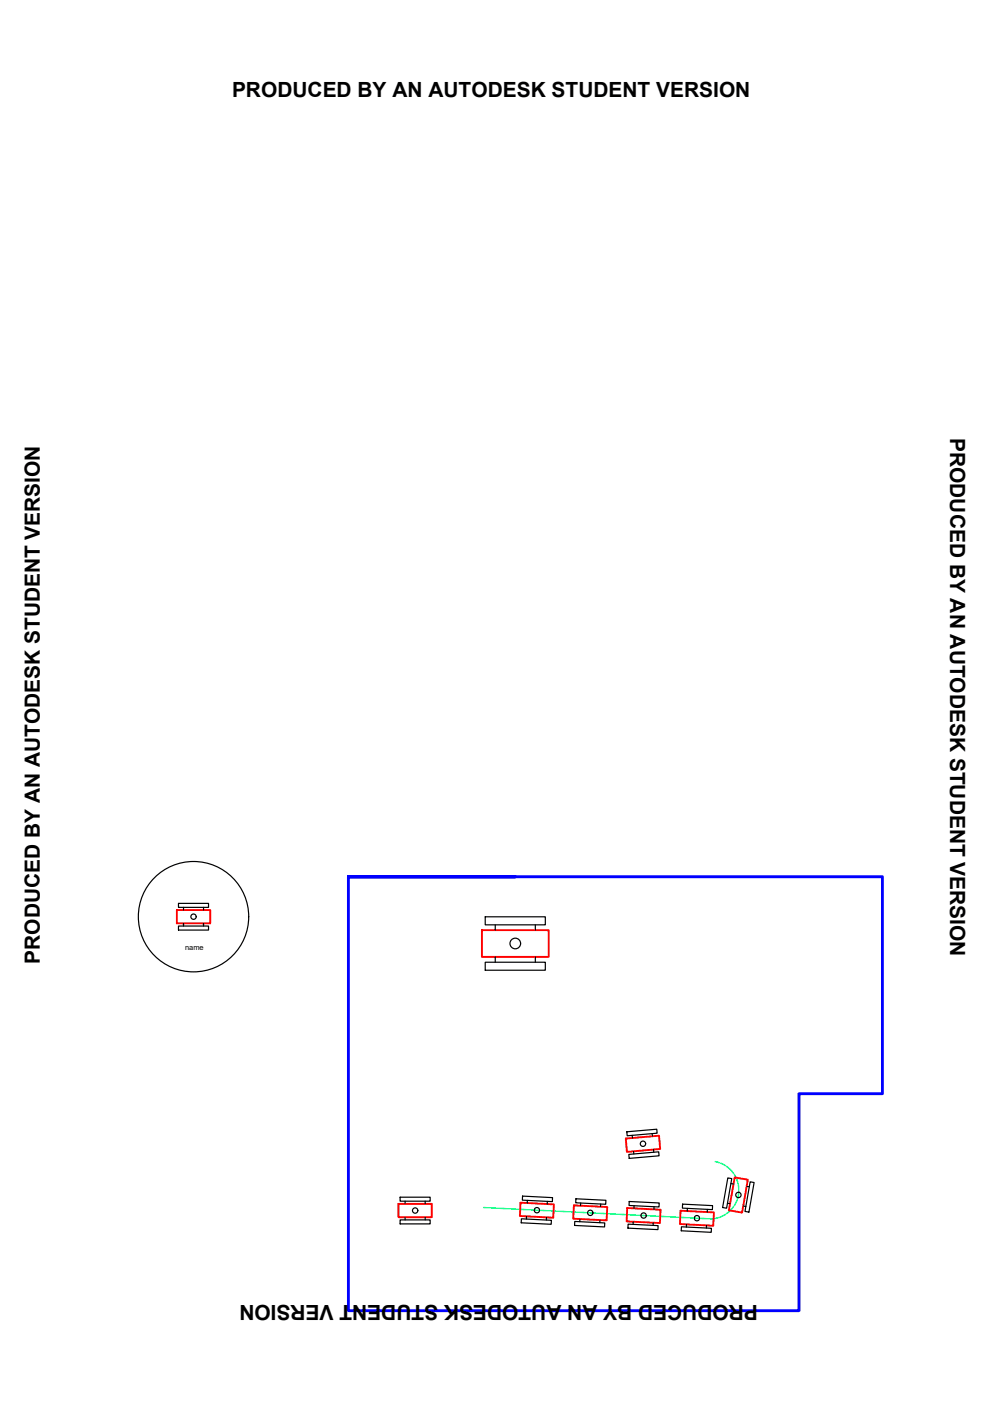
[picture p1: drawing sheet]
<svg xmlns="http://www.w3.org/2000/svg" width="210mm" height="297mm" viewBox="0 0 210 297" stroke-linecap="round" stroke-linejoin="round" font-family="sans-serif">
<!-- layer: 0 -->
<g fill="none" stroke="#000" stroke-width=".25">
<path d="M37.8 191.5h6.4v.9h-6.4zM37.8 196.3h6.4v.9h-6.4zM38.9 192.4v.5M38.9 195.8v.5M43.2 192.4v.5M43.2 195.8v.5M102.9 194.4h12.7v1.7h-12.7zM105 196.1v1.1M113.5 196.1v1.1M102.9 204h12.7v1.7h-12.7zM105 202.9v1.1M113.5 202.9v1.1"/>
<path d="M132.9 240l6.4-.6v.9l-6.3 .5zM84.8 253.8h6.4v.9h-6.4zM84.8 258.6h6.4v.9h-6.4zM85.9 254.7v.5M85.9 258.1v.5M90.1 254.7v.5M90.1 258.1v.5M110.5 258.4l6.4 .3v.9l-6.4-.3zM110.8 253.6l6.4 .3-.1 .9-6.3-.3zM111.6 257.9v.6M111.8 254.5v.6M115.9 258.1v.6"/>
<path d="M116.1 254.7l-.1 .6M121.9 259l6.3 .3v.8l-6.4-.3zM122.1 254.2l6.4 .3-.1 .8-6.3-.3zM123 258.5l-.1 .5M123.1 255.1v.5M127.2 258.7v.5M127.4 255.3l-.1 .5M133.2 259.5l6.3 .4v.8l-6.4-.3zM133.3 244.8l6.4-.6v.9l-6.3 .5zM133.4 254.7l6.4 .4-.1 .8-6.3-.3zM134 240.7l.1 .6M134.3 259l-.1 .6"/>
<path d="M134.3 244.1l.1 .6M134.4 255.6v.6M138.3 240.3v.6M138.5 259.2v.6M138.6 243.7v.6M138.7 255.8l-.1 .6M144.7 255.3l6.4 .3-.1 .9-6.3-.4zM145.6 259.6l-.1 .6M145.7 256.2v.6M149.8 259.8v.6M150 256.4v.6M154.2 255.1l.6 .1"/>
<path d="M154.3 249.7l.8 .2-1 6.3-.9-.2zM155 250.9l.5 .1M157.6 255.7l.5 .1M158.3 251.5l.6 .1M159.1 250.6l.8 .1-1.1 6.3-.8-.2zM73.9 277.9h14.1M144.5 260.1l6.3 .3v.9l-6.4-.4z"/>
<circle cx="41" cy="194.4" r="11.7"/>
<circle cx="41" cy="194.4" r=".57"/>
<circle cx="109.3" cy="200" r="1.13"/>
<circle cx="88" cy="256.7" r=".57"/>
<circle cx="113.8" cy="256.6" r=".57"/>
<circle cx="125.1" cy="257.1" r=".57"/>
<circle cx="136.3" cy="242.5" r=".57"/>
<circle cx="136.5" cy="257.7" r=".57"/>
<circle cx="147.8" cy="258.3" r=".57"/>
<circle cx="156.6" cy="253.4" r=".57"/>
</g>
<!-- layer: Border -->
<path d="M73.9 185.9h113.2v46h-17.7v46h-95.5v-92h35.3z" fill="none" stroke="#00f" stroke-width=".6"/>
<!-- layer: Path -->
<path d="M151.6 246.3a6.1 6.1 0 0 1 5 6.4 6.1 6.1 0 0 1-5.9 5.7l-48.2-2.4" fill="none" stroke="#00ff7f" stroke-width=".3"/>
<!-- layer: Body -->
<path d="M37.5 192.9h7.1v2.9h-7.1zM102.2 197.2h14.1v5.7h-14.1zM84.5 255.2h7.1v2.9h-7.1zM110.4 255l7 .4-.1 2.8-7.1-.4zM121.7 255.6l7.1 .3-.2 2.8-7.1-.3zM132.7 241.4l7-.6 .3 2.8-7.1 .6zM133 256.1l7.1 .4-.2 2.8-7.1-.3zM144.3 256.7l7.1 .4-.2 2.8-7-.4zM155.8 249.6l2.8 .5-1.3 7-2.8-.5z" fill="none" stroke="#f00" stroke-width=".4"/>
<g font-size="4.4">
<text x="49.2" y="20.6">PRODUCED BY AN AUTODESK STUDENT VERSION</text>
<text x="201.4" y="92.9" transform="rotate(90 201.4 92.9)">PRODUCED BY AN AUTODESK STUDENT VERSION</text>
<text x="8.4" y="204.4" transform="rotate(-90 8.4 204.4)">PRODUCED BY AN AUTODESK STUDENT VERSION</text>
<text x="160.7" y="276.6" transform="rotate(-180 160.7 276.6)">PRODUCED BY AN AUTODESK STUDENT VERSION</text>
</g>
<text font-size="1.6" x="39.2" y="201.5">name</text>
</svg>
